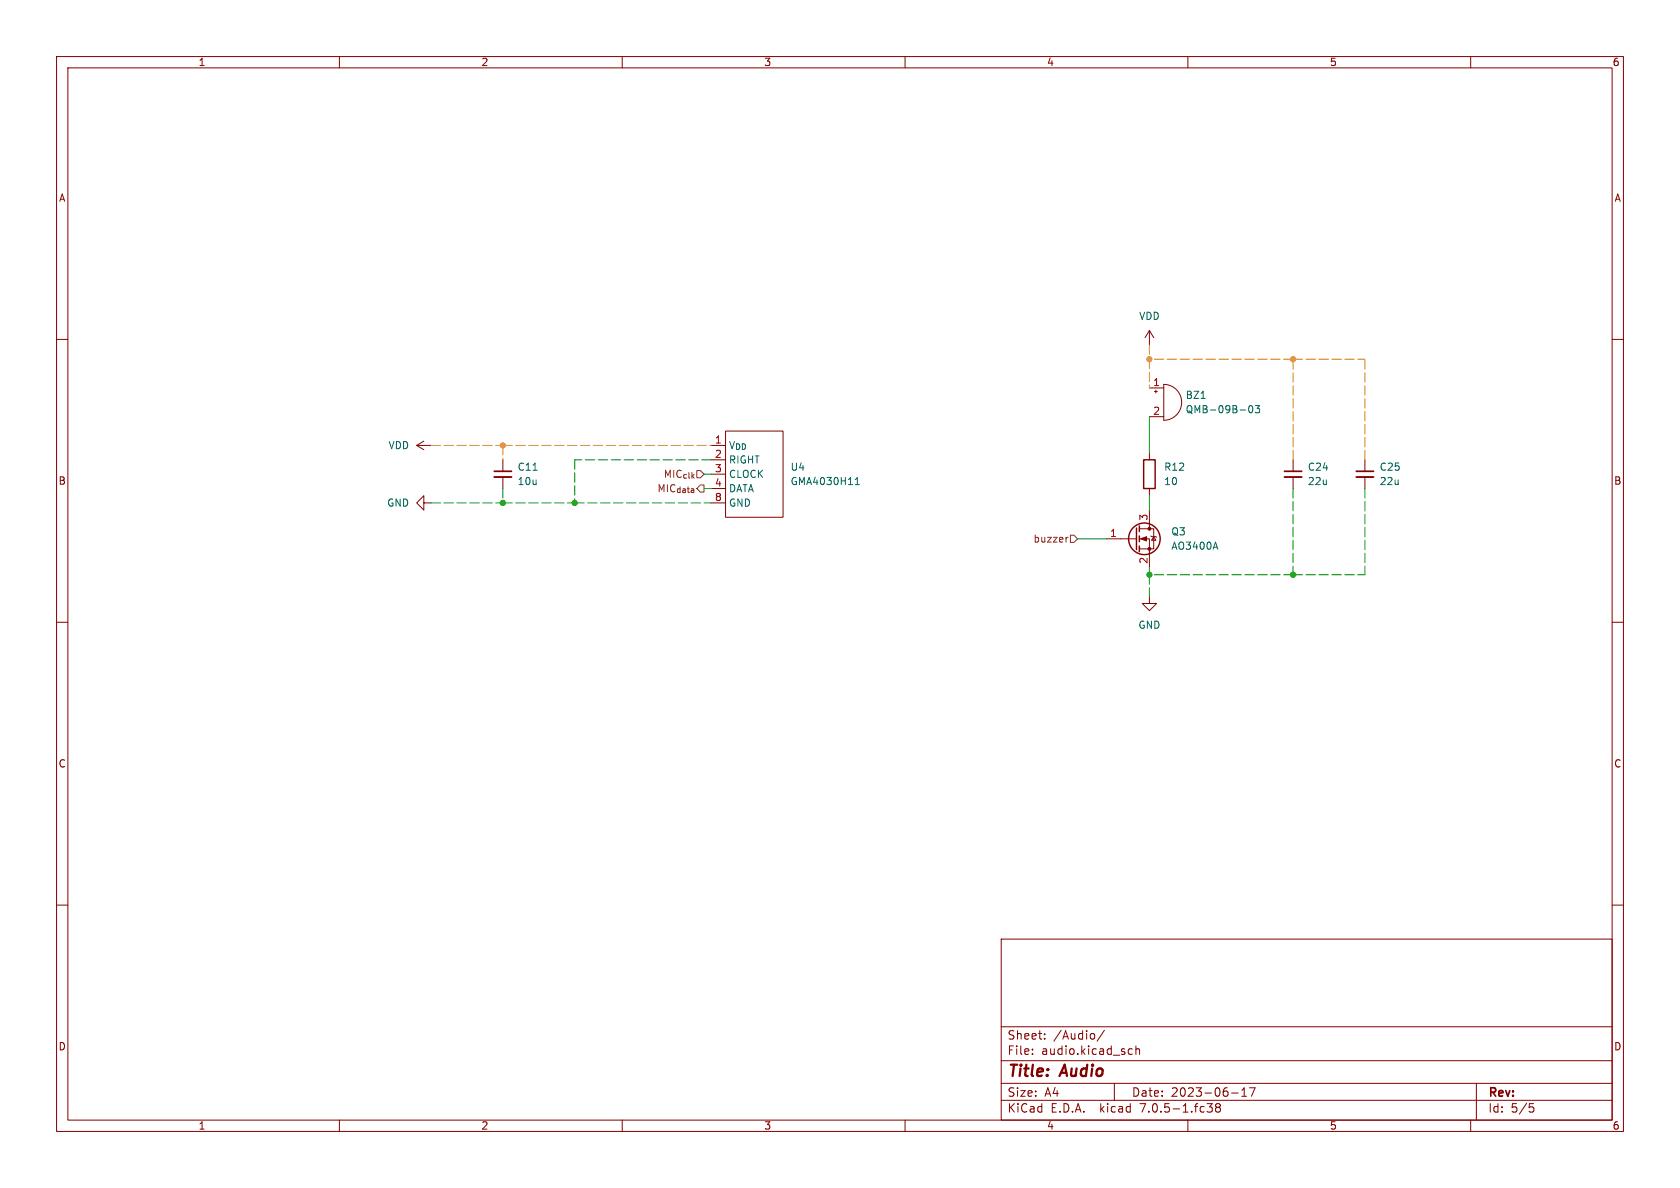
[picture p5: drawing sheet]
<svg xmlns="http://www.w3.org/2000/svg" width="297mm" height="210mm" viewBox="0 0 297 210" stroke-linecap="round" stroke-linejoin="round" font-family="sans-serif">
<g fill="none" stroke="#840000" stroke-width=".18">
<path d="M10 10h277v190h-277zM12 12h273v186h-273zM60 10v2M110 10v2M160 10v2M210 10v2M260 10v2M10 60h2M203.2 58.4v2.6M203.2 58.4l-.8 1.3M203.2 58.4l.8 1.3M285 60h2"/>
<path d="M73.7 78.7h2.5M73.7 78.7l1.2 .8M74.9 78l-1.2 .7M125.7 78.7h2.6M128.3 76.2h10.1v15.2h-10.1zM203.2 68.6h2.5M203.2 73.7h2.5M204.1 69.2h.5M204.3 69v.5M205.7 67.9a3.2 3.2 0 0 1 3.2 3.2 3.2 3.2 0 0 1-3.2 3.2zM74.9 88.9v-1.3l-1.2 1.3 1.2 1.3v-1.3h1.3M88.9 81.3v2"/>
<path d="M88.9 84.3v2.1M125.7 81.3h2.6M125.7 83.8h2.6M125.7 86.4h2.6M125.7 88.9h2.6M195.6 95.3h5.3M201.4 95.3h1.8v5M201.4 93.5h2.6v3.5h-2.6M203.2 80v1.3M203.2 86.4v1.2M203.2 90.2v3.3M203.5 94.7l.1 .2h.7l.2 .1"/>
<path d="M204 94.9l.3 .6h-.7zM228.6 81.3v2M228.6 84.3v2.1M241.3 81.3v2M241.3 84.3v2.1M10 110h2M203.2 105.4v1.3h1.3l-1.3 1.3-1.3-1.3h1.3M285 110h2M10 160h2M285 160h2M177 166h108v32h-108zM60 198v2"/>
<path d="M110 198v2M160 198v2M177 194.5h108M177 191.5h108M177 187.5h108M177 181.5h108M182.5 186.3v.1M182.5 185.5v.1M184.7 183.6v.1M184.7 182.8v.1M193.4 182.8l.1 .2v.4l-.1 .2M195.2 182.1l-1.2 2"/>
<path d="M197 191.5v3M199.5 186.3l.2 .1 .5-.1M200.2 185.5l-.5-.1-.2 .1M200.8 185.5l.2-.1 .4 .1 .1 .9M200.8 184.9v1.5M210 198v2M213.4 195.1h.9l-.5 .6 .4 .1v.7l-.2 .1h-.4l-.2-.1M215.2 195.7l-.3-.2 .3-.4 .4 .1 .1 .2-.2 .3M215.2 195.7l-.3 .3v.3l.3 .3 .4-.1 .1-.2v-.4l-.2-.2M215.2 195.7h.3M217.7 193.2h1.2M219.5 193.8h.9"/>
<path d="M219.5 192.7l.5-.4v1.5M220.9 192.3h1l-.7 1.5M260 198v2M261 191.5v6.5M270.4 195.1h.7M270.5 195.7h.4l.3 .3-.2 .5-.5 .1"/>
</g>
<g fill="none" stroke="#840000" stroke-width=".25">
<path d="M200.9 93.3v3.9M201.4 93v1M201.4 94.7v1.1M201.4 96.5v1M202.2 81.3h2v5.1h-2z"/>
<circle cx="202.3" cy="95.2" r="2.79"/>
</g>
<g fill="#840000" stroke="#840000" stroke-width=".18">
<path d="M201.7 95.3l1-.4v.7z"/>
<circle cx="203.2" cy="97" r=".25"/>
<circle cx="203.2" cy="93.5" r=".25"/>
</g>
<path d="M220.9 71.8l.2-.1a.68 .68 0 0 1 .4 .6 .68 .68 0 0 1-.4 .7 .84 .84 0 0 1-.2-1.2zM221.9 71.7h.8l-.4 .5 .3 .1v.5l-.2 .2-.5-.2M151.2 85.7h.7M151.2 84.8l.4-.4v1.3M214.9 95.8l.4 1.3" fill="none" stroke="#006464" stroke-width=".18"/>
<path d="M87.4 84.3h3M227.1 84.3h3M239.8 84.3h3" fill="none" stroke="#840000" stroke-width=".33"/>
<path d="M87.4 83.3h3M227.1 83.3h3M239.8 83.3h3" fill="none" stroke="#840000" stroke-width=".3"/>
<path d="M188.8 95h-.2M189.2 94.6h.7l.6 .7-.6 .6h-.7z" fill="none" stroke="#725600" stroke-width=".18"/>
<path d="M76.2 78.7h12.7M88.9 78.7h36.8M88.9 78.7v2.6M203.2 63.5v5.1M203.2 61v2.5M228.6 63.5h-25.4M228.6 63.5h12.7M228.6 81.3v-17.8M241.3 81.3v-17.8" fill="none" stroke="#dd8500" stroke-width=".18" stroke-dasharray="1.7 .6"/>
<path d="M76.2 88.9h12.7M88.9 88.9h12.7M88.9 86.4v2.5M101.6 81.3v7.6M101.6 88.9h24.1M125.7 81.3h-24.1M228.6 86.4v15.2M241.3 86.4v15.2M203.2 100.3v1.3M203.2 101.6v3.8M228.6 101.6h-25.4M228.6 101.6h12.7" fill="none" stroke="#009600" stroke-width=".18" stroke-dasharray="1.7 .6"/>
<path d="M203.2 73.7v6.3M124.5 86.4h1.2M124.5 83.8h1.2M190.5 95.3h5.1M203.2 87.6v2.6" fill="none" stroke="#009600" stroke-width=".18"/>
<g fill="#dd8500" stroke="#dd8500" stroke-width=".18">
<circle cx="228.6" cy="63.5" r=".46"/>
<circle cx="203.2" cy="63.5" r=".46"/>
<circle cx="88.9" cy="78.7" r=".46"/>
</g>
<g fill="#009600" stroke="#009600" stroke-width=".18">
<circle cx="228.6" cy="101.6" r=".46"/>
<circle cx="203.2" cy="101.6" r=".46"/>
<circle cx="88.9" cy="88.9" r=".46"/>
<circle cx="101.6" cy="88.9" r=".46"/>
</g>
<g font-size="2.8" fill="#840000">
<text x="178" y="190.8">Title:</text>
<text x="187.5" y="190.8">Audio</text>
</g>
<g font-size="2.1" fill="#840000">
<text x="178" y="183.9">Sheet:</text>
<text x="186.2" y="183.9">/Audio/</text>
<text x="178" y="186.6">File:</text>
<text x="184" y="186.6">audio.kicad_sch</text>
<text x="178" y="196.8">KiCad</text>
<text x="178" y="194">Size:</text>
<text x="184.6" y="194">A4</text>
<text x="185.7" y="196.8">E.D.A.</text>
<text x="194.4" y="196.8">kicad</text>
<text x="200" y="194">Date:</text>
<text x="201.5" y="196.8">7.0.5-1.fc38</text>
<text x="206.9" y="194">2023-06-17</text>
<text x="263" y="194.2">Rev:</text>
<text x="263" y="196.8">Id:</text>
<text x="267" y="196.8">5/5</text>
</g>
<g font-size="1.8" fill="#840000">
<text x="35" y="11.8">1</text>
<text x="85" y="11.8">2</text>
<text x="135" y="11.8">3</text>
<text x="185" y="11.8">4</text>
<text x="235" y="11.8">5</text>
<text x="285" y="11.8">6</text>
<text x="10.4" y="35.8">A</text>
<text x="285.4" y="35.8">A</text>
<text x="10.3" y="85.8">B</text>
<text x="285.3" y="85.8">B</text>
<text x="10.3" y="135.8">C</text>
<text x="285.3" y="135.8">C</text>
<text x="10.3" y="185.8">D</text>
<text x="285.3" y="185.8">D</text>
<text x="35" y="199.8">1</text>
<text x="85" y="199.8">2</text>
<text x="135" y="199.8">3</text>
<text x="185" y="199.8">4</text>
<text x="235" y="199.8">5</text>
<text x="285" y="199.8">6</text>
</g>
<g font-size="1.8" fill="#006464">
<text x="201.3" y="56.7">VDD</text>
<text x="209.6" y="70.7">BZ1</text>
<text x="209.6" y="73.2">QMB-09B-03</text>
<text x="68.6" y="79.6">VDD</text>
<text x="91.4" y="83.4">C11</text>
<text x="128.8" y="79.6">V_{DD}</text>
<text x="128.8" y="82.1">RIGHT</text>
<text x="139.7" y="83.4">U4</text>
<text x="205.7" y="83.4">R12</text>
<text x="231.1" y="83.4">C24</text>
<text x="243.8" y="83.4">C25</text>
<text x="68.4" y="89.7">GND</text>
<text x="91.4" y="85.9">10u</text>
<text x="128.8" y="84.6">CLOCK</text>
<text x="128.8" y="87.2">DATA</text>
<text x="128.8" y="89.7">GND</text>
<text x="139.7" y="85.9">GMA4030H11</text>
<text x="205.7" y="85.9">10</text>
<text x="231.1" y="85.9">22u</text>
<text x="243.8" y="85.9">22u</text>
<text x="207" y="94.8">Q3</text>
<text x="207" y="97.3">AO3400A</text>
<text x="201.2" y="111.3">GND</text>
</g>
<g font-size="1.8" fill="#a90000">
<text x="203.8" y="68.3">1</text>
<text x="203.8" y="73.4">2</text>
<text x="126.3" y="78.5">1</text>
<text x="126.3" y="81">2</text>
<text x="126.3" y="83.6">3</text>
<text x="126.3" y="86.1">4</text>
<text x="126.3" y="88.6">8</text>
<text x="196.2" y="95">1</text>
<text x="202.9" y="92.1" transform="rotate(-90 202.9 92.1)">3</text>
<text x="202.9" y="99.7" transform="rotate(-90 202.9 99.7)">2</text>
</g>
<g font-size="1.8" fill="#725600">
<text x="116.2" y="87.2">MIC_{data}</text>
<text x="117.3" y="84.6">MIC_{clk}</text>
<text x="182.7" y="96.1">buzzer</text>
</g>
</svg>
